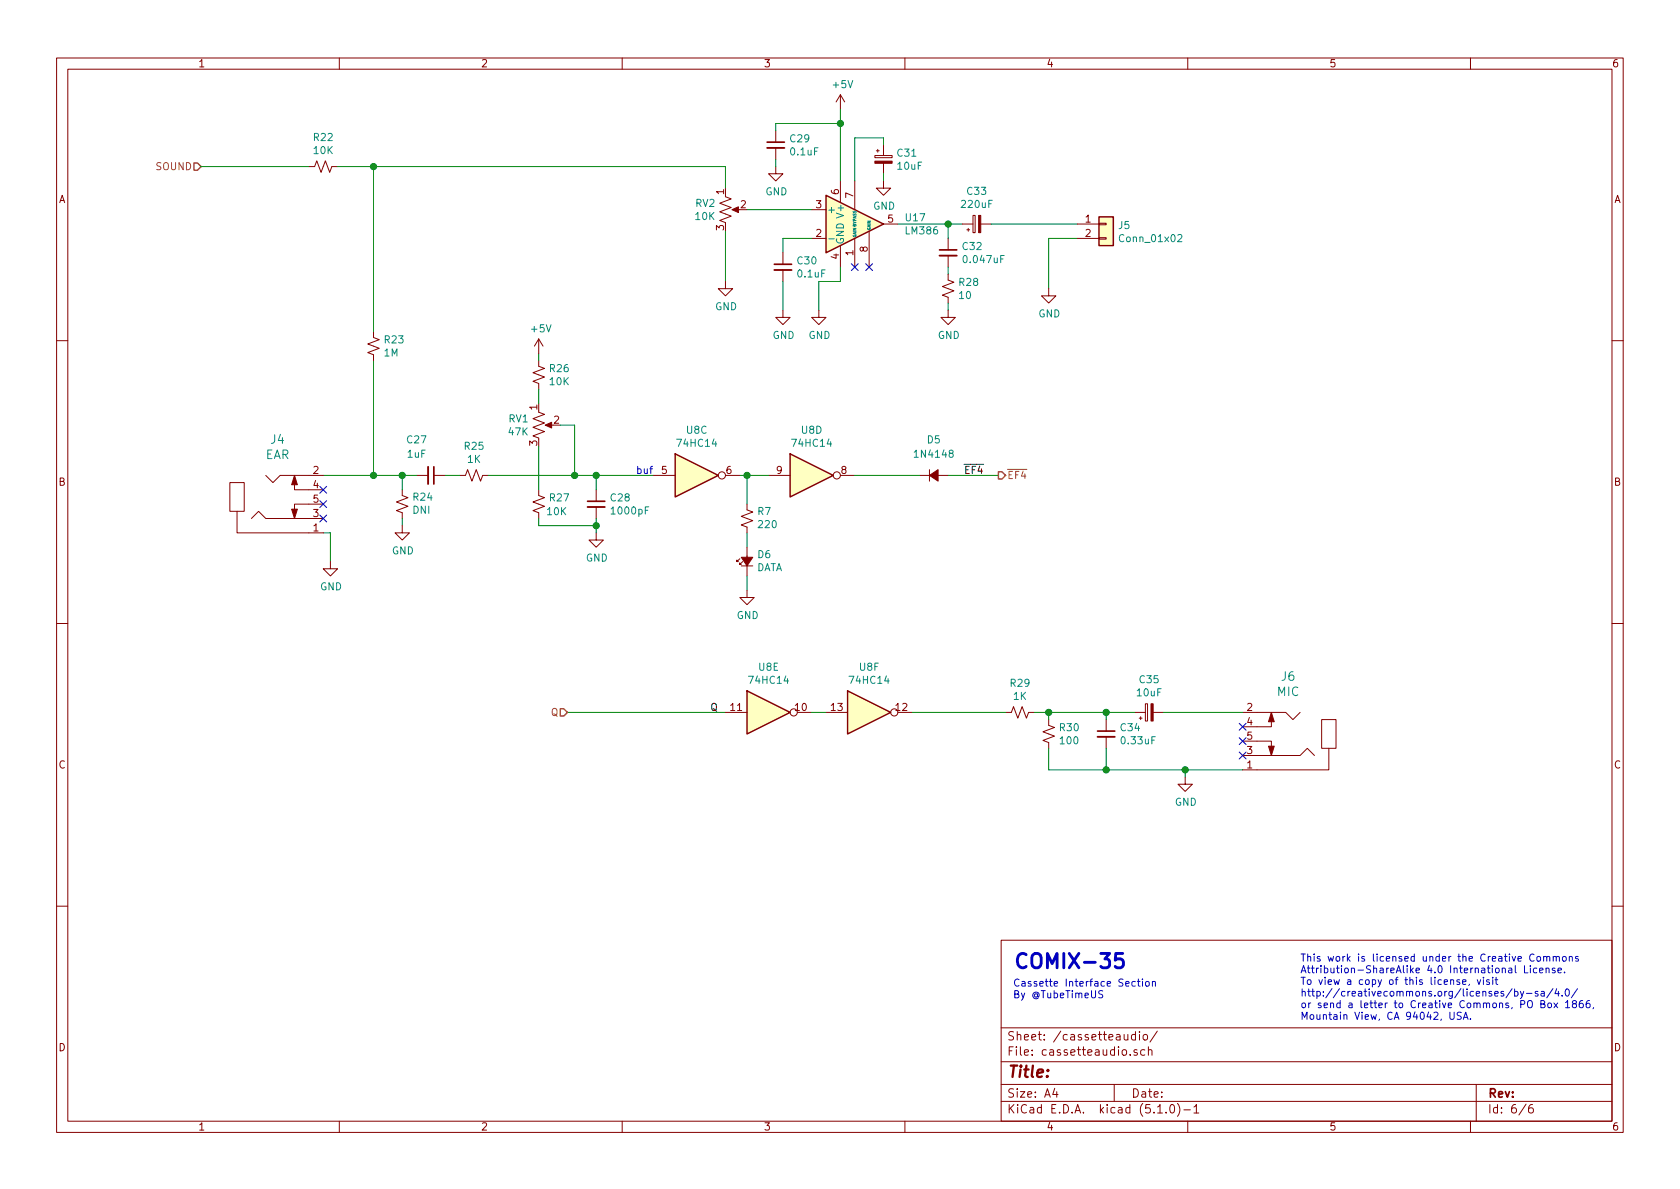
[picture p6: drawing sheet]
EESchema Schematic File Version 4
LIBS:COMIX-35-cache
EELAYER 29 0
EELAYER END
$Descr A4 11693 8268
encoding utf-8
Sheet 6 6
Title ""
Date ""
Rev ""
Comp ""
Comment1 ""
Comment2 ""
Comment3 ""
Comment4 ""
$EndDescr
Wire Wire Line
	3950 4950 5050 4950
$Comp
L Device:R_Small_US R?
U 1 1
P 7100 4950
AR Path="/69A2A67E" Ref="R?"  Part="1" 
AR Path="/69A1B94A/69A2A67E" Ref="R29"  Part="1" 
F 0 "R29" V 6895 4950 50  0000 C CNN
F 1 "1K" V 6986 4950 50  0000 C CNN
F 2 "Passive:RESA500" H 7100 4950 50  0001 C CNN
F 3 "~" H 7100 4950 50  0001 C CNN
F 4 "603-CFR-25JR-521K" H 0   0   50  0001 C CNN "Mouser"
	1    7100 4950
	0    1    1    0   
$EndComp
$Comp
L Device:C_Small C?
U 1 1
P 7700 5100
AR Path="/69A2A684" Ref="C?"  Part="1" 
AR Path="/69A1B94A/69A2A684" Ref="C34"  Part="1" 
F 0 "C34" H 7792 5146 50  0000 L CNN
F 1 "0.33uF" H 7792 5055 50  0000 L CNN
F 2 "Passive:CAPAC200" H 7700 5100 50  0001 C CNN
F 3 "~" H 7700 5100 50  0001 C CNN
F 4 "810-FG28X7R1H334KRT0" H 0   0   50  0001 C CNN "Mouser"
	1    7700 5100
	1    0    0    -1  
$EndComp
$Comp
L Device:R_Small_US R?
U 1 1
P 7300 5100
AR Path="/69A2A68A" Ref="R?"  Part="1" 
AR Path="/69A1B94A/69A2A68A" Ref="R30"  Part="1" 
F 0 "R30" H 7368 5146 50  0000 L CNN
F 1 "100" H 7368 5055 50  0000 L CNN
F 2 "Passive:RESA500" H 7300 5100 50  0001 C CNN
F 3 "~" H 7300 5100 50  0001 C CNN
F 4 "603-CFR-25JR-52100R" H 0   0   50  0001 C CNN "Mouser"
	1    7300 5100
	1    0    0    -1  
$EndComp
Wire Wire Line
	7300 5200 7300 5350
Wire Wire Line
	7300 5350 7700 5350
Wire Wire Line
	7700 5350 7700 5200
Wire Wire Line
	8250 5350 8250 5400
Connection ~ 7700 5350
$Comp
L power:GND #PWR?
U 1 1
P 8250 5400
AR Path="/69A2A695" Ref="#PWR?"  Part="1" 
AR Path="/69A1B94A/69A2A695" Ref="#PWR0151"  Part="1" 
F 0 "#PWR0151" H 8250 5150 50  0001 C CNN
F 1 "GND" H 8255 5227 50  0000 C CNN
F 2 "" H 8250 5400 50  0001 C CNN
F 3 "" H 8250 5400 50  0001 C CNN
	1    8250 5400
	1    0    0    -1  
$EndComp
Wire Wire Line
	7200 4950 7300 4950
Wire Wire Line
	7300 4950 7300 5000
Wire Wire Line
	7300 4950 7700 4950
Wire Wire Line
	7700 4950 7700 5000
Connection ~ 7300 4950
Wire Wire Line
	7900 4950 7700 4950
Connection ~ 7700 4950
Wire Wire Line
	8250 5350 7700 5350
Connection ~ 8250 5350
Text Label 5000 4950 2    50   ~ 0
Q
Text HLabel 3950 4950 0    50   Input ~ 0
Q
Wire Wire Line
	6600 3300 6950 3300
Text Label 6850 3300 2    50   ~ 0
~EF4
$Comp
L Device:C_Small C?
U 1 1
P 4150 3500
AR Path="/69A409D7" Ref="C?"  Part="1" 
AR Path="/69A1B94A/69A409D7" Ref="C28"  Part="1" 
F 0 "C28" H 4242 3546 50  0000 L CNN
F 1 "1000pF" H 4242 3455 50  0000 L CNN
F 2 "Passive:CAPAC200" H 4150 3500 50  0001 C CNN
F 3 "~" H 4150 3500 50  0001 C CNN
F 4 "810-FG28X7R1H102KNT6" H 0   0   50  0001 C CNN "Mouser"
	1    4150 3500
	1    0    0    -1  
$EndComp
$Comp
L Device:R_Small_US R?
U 1 1
P 3750 2600
AR Path="/69A409DD" Ref="R?"  Part="1" 
AR Path="/69A1B94A/69A409DD" Ref="R26"  Part="1" 
F 0 "R26" H 3818 2646 50  0000 L CNN
F 1 "10K" H 3818 2555 50  0000 L CNN
F 2 "Passive:RESA500" H 3750 2600 50  0001 C CNN
F 3 "~" H 3750 2600 50  0001 C CNN
F 4 "603-CFR-25JB-52-10K" H 0   0   50  0001 C CNN "Mouser"
	1    3750 2600
	1    0    0    -1  
$EndComp
$Comp
L Device:R_POT_US RV?
U 1 1
P 3750 2950
AR Path="/69A409E3" Ref="RV?"  Part="1" 
AR Path="/69A1B94A/69A409E3" Ref="RV1"  Part="1" 
F 0 "RV1" H 3683 2996 50  0000 R CNN
F 1 "47K" H 3683 2905 50  0000 R CNN
F 2 "Passive:PIHER_PT10_H01" H 3750 2950 50  0001 C CNN
F 3 "~" H 3750 2950 50  0001 C CNN
F 4 "531-PT10LH01473A22S" H 0   0   50  0001 C CNN "Mouser"
	1    3750 2950
	1    0    0    -1  
$EndComp
$Comp
L Device:R_Small_US R?
U 1 1
P 3750 3500
AR Path="/69A409E9" Ref="R?"  Part="1" 
AR Path="/69A1B94A/69A409E9" Ref="R27"  Part="1" 
F 0 "R27" H 3818 3546 50  0000 L CNN
F 1 "10K" H 3800 3450 50  0000 L CNN
F 2 "Passive:RESA500" H 3750 3500 50  0001 C CNN
F 3 "~" H 3750 3500 50  0001 C CNN
F 4 "603-CFR-25JB-52-10K" H 0   0   50  0001 C CNN "Mouser"
	1    3750 3500
	1    0    0    -1  
$EndComp
Wire Wire Line
	3750 3600 3750 3650
Wire Wire Line
	3750 3650 4150 3650
Wire Wire Line
	4150 3650 4150 3600
Wire Wire Line
	3750 3400 3750 3100
Wire Wire Line
	3750 2800 3750 2700
Wire Wire Line
	3750 2500 3750 2450
$Comp
L power:+5V #PWR?
U 1 1
P 3750 2450
AR Path="/69A409F5" Ref="#PWR?"  Part="1" 
AR Path="/69A1B94A/69A409F5" Ref="#PWR0152"  Part="1" 
F 0 "#PWR0152" H 3750 2300 50  0001 C CNN
F 1 "+5V" H 3765 2623 50  0000 C CNN
F 2 "" H 3750 2450 50  0001 C CNN
F 3 "" H 3750 2450 50  0001 C CNN
	1    3750 2450
	1    0    0    -1  
$EndComp
$Comp
L Device:R_Small_US R?
U 1 1
P 3300 3300
AR Path="/69A409FB" Ref="R?"  Part="1" 
AR Path="/69A1B94A/69A409FB" Ref="R25"  Part="1" 
F 0 "R25" V 3095 3300 50  0000 C CNN
F 1 "1K" V 3186 3300 50  0000 C CNN
F 2 "Passive:RESA500" H 3300 3300 50  0001 C CNN
F 3 "~" H 3300 3300 50  0001 C CNN
F 4 "603-CFR-25JR-521K" H 0   0   50  0001 C CNN "Mouser"
	1    3300 3300
	0    1    1    0   
$EndComp
$Comp
L Device:C_Small C?
U 1 1
P 3000 3300
AR Path="/69A40A01" Ref="C?"  Part="1" 
AR Path="/69A1B94A/69A40A01" Ref="C27"  Part="1" 
F 0 "C27" V 2750 3200 50  0000 C CNN
F 1 "1uF" V 2850 3200 50  0000 C CNN
F 2 "Passive:CAPAC200" H 3000 3300 50  0001 C CNN
F 3 "~" H 3000 3300 50  0001 C CNN
F 4 "810-FG24X7R1H334KNT6" H 0   0   50  0001 C CNN "Mouser"
	1    3000 3300
	0    1    1    0   
$EndComp
Wire Wire Line
	3100 3300 3200 3300
Wire Wire Line
	3400 3300 4000 3300
Text Notes 4550 3300 2    50   ~ 0
buf
Wire Wire Line
	3900 2950 4000 2950
Wire Wire Line
	4000 2950 4000 3300
Connection ~ 4000 3300
Wire Wire Line
	4000 3300 4150 3300
Wire Wire Line
	4150 3400 4150 3300
Connection ~ 4150 3300
Wire Wire Line
	4150 3300 4550 3300
Wire Wire Line
	4150 3650 4150 3700
Connection ~ 4150 3650
$Comp
L power:GND #PWR?
U 1 1
P 4150 3700
AR Path="/69A40A13" Ref="#PWR?"  Part="1" 
AR Path="/69A1B94A/69A40A13" Ref="#PWR0153"  Part="1" 
F 0 "#PWR0153" H 4150 3450 50  0001 C CNN
F 1 "GND" H 4155 3527 50  0000 C CNN
F 2 "" H 4150 3700 50  0001 C CNN
F 3 "" H 4150 3700 50  0001 C CNN
	1    4150 3700
	1    0    0    -1  
$EndComp
$Comp
L Device:R_Small_US R?
U 1 1
P 2800 3500
AR Path="/69A40A19" Ref="R?"  Part="1" 
AR Path="/69A1B94A/69A40A19" Ref="R24"  Part="1" 
F 0 "R24" H 2732 3454 50  0000 R CNN
F 1 "DNI" H 2732 3545 50  0000 R CNN
F 2 "Passive:RESA500" H 2800 3500 50  0001 C CNN
F 3 "~" H 2800 3500 50  0001 C CNN
F 4 "DNI" H 0   0   50  0001 C CNN "Mouser"
	1    2800 3500
	-1   0    0    1   
$EndComp
Wire Wire Line
	2900 3300 2800 3300
Wire Wire Line
	2800 3300 2800 3400
Wire Wire Line
	2800 3600 2800 3650
$Comp
L power:GND #PWR?
U 1 1
P 2800 3650
AR Path="/69A40A22" Ref="#PWR?"  Part="1" 
AR Path="/69A1B94A/69A40A22" Ref="#PWR0154"  Part="1" 
F 0 "#PWR0154" H 2800 3400 50  0001 C CNN
F 1 "GND" H 2805 3477 50  0000 C CNN
F 2 "" H 2800 3650 50  0001 C CNN
F 3 "" H 2800 3650 50  0001 C CNN
	1    2800 3650
	1    0    0    -1  
$EndComp
Connection ~ 2800 3300
Wire Wire Line
	2250 3300 2600 3300
Wire Wire Line
	2250 3700 2300 3700
Wire Wire Line
	2300 3700 2300 3900
$Comp
L power:GND #PWR?
U 1 1
P 2300 3900
AR Path="/69A40A32" Ref="#PWR?"  Part="1" 
AR Path="/69A1B94A/69A40A32" Ref="#PWR0155"  Part="1" 
F 0 "#PWR0155" H 2300 3650 50  0001 C CNN
F 1 "GND" H 2305 3727 50  0000 C CNN
F 2 "" H 2300 3900 50  0001 C CNN
F 3 "" H 2300 3900 50  0001 C CNN
	1    2300 3900
	1    0    0    -1  
$EndComp
Wire Wire Line
	2600 3300 2600 2500
Connection ~ 2600 3300
Wire Wire Line
	2600 3300 2800 3300
Text HLabel 6950 3300 2    50   Output ~ 0
~EF4
Text HLabel 1400 1150 0    50   Input ~ 0
SOUND
Wire Wire Line
	1400 1150 2150 1150
$Comp
L 74xx:74LS14 U?
U 3 1
P 4850 3300
AR Path="/698D75DA/6A448641" Ref="U?"  Part="2" 
AR Path="/69A1B94A/6A448641" Ref="U8"  Part="3" 
F 0 "U8" H 4850 3617 50  0000 C CNN
F 1 "74HC14" H 4850 3526 50  0000 C CNN
F 2 "Active:DIP254P762X635-14" H 4850 3300 50  0001 C CNN
F 3 "http://www.ti.com/lit/gpn/sn74LS14" H 4850 3300 50  0001 C CNN
F 4 "595-SN74HC14N" H 0   0   50  0001 C CNN "Mouser"
	3    4850 3300
	1    0    0    -1  
$EndComp
$Comp
L 74xx:74LS14 U?
U 4 1
P 5650 3300
AR Path="/698D75DA/6A448E86" Ref="U?"  Part="2" 
AR Path="/69A1B94A/6A448E86" Ref="U8"  Part="4" 
F 0 "U8" H 5650 3617 50  0000 C CNN
F 1 "74HC14" H 5650 3526 50  0000 C CNN
F 2 "Active:DIP254P762X635-14" H 5650 3300 50  0001 C CNN
F 3 "http://www.ti.com/lit/gpn/sn74LS14" H 5650 3300 50  0001 C CNN
F 4 "595-SN74HC14N" H 0   0   50  0001 C CNN "Mouser"
	4    5650 3300
	1    0    0    -1  
$EndComp
Wire Wire Line
	5150 3300 5200 3300
$Comp
L 74xx:74LS14 U?
U 5 1
P 5350 4950
AR Path="/698D75DA/6A44EC24" Ref="U?"  Part="2" 
AR Path="/69A1B94A/6A44EC24" Ref="U8"  Part="5" 
F 0 "U8" H 5350 5267 50  0000 C CNN
F 1 "74HC14" H 5350 5176 50  0000 C CNN
F 2 "Active:DIP254P762X635-14" H 5350 4950 50  0001 C CNN
F 3 "http://www.ti.com/lit/gpn/sn74LS14" H 5350 4950 50  0001 C CNN
F 4 "595-SN74HC14N" H 0   0   50  0001 C CNN "Mouser"
	5    5350 4950
	1    0    0    -1  
$EndComp
$Comp
L 74xx:74LS14 U?
U 6 1
P 6050 4950
AR Path="/698D75DA/6A44F4CD" Ref="U?"  Part="2" 
AR Path="/69A1B94A/6A44F4CD" Ref="U8"  Part="6" 
F 0 "U8" H 6050 5267 50  0000 C CNN
F 1 "74HC14" H 6050 5176 50  0000 C CNN
F 2 "Active:DIP254P762X635-14" H 6050 4950 50  0001 C CNN
F 3 "http://www.ti.com/lit/gpn/sn74LS14" H 6050 4950 50  0001 C CNN
F 4 "595-SN74HC14N" H 0   0   50  0001 C CNN "Mouser"
	6    6050 4950
	1    0    0    -1  
$EndComp
Wire Wire Line
	5650 4950 5750 4950
Wire Wire Line
	6350 4950 7000 4950
$Comp
L Amplifier_Audio:LM386 U17
U 1 1
P 5950 1550
F 0 "U17" H 6294 1596 50  0000 L CNN
F 1 "LM386" H 6294 1505 50  0000 L CNN
F 2 "Active:DIP254P762X635-8" H 6050 1650 50  0001 C CNN
F 3 "http://www.ti.com/lit/ds/symlink/lm386.pdf" H 6150 1750 50  0001 C CNN
F 4 "926-LM386N-4/NOPB" H 0   0   50  0001 C CNN "Mouser"
	1    5950 1550
	1    0    0    -1  
$EndComp
Wire Wire Line
	5650 1650 5450 1650
Wire Wire Line
	5450 1650 5450 1750
$Comp
L Device:C_Small C?
U 1 1
P 5450 1850
AR Path="/6A458DD4" Ref="C?"  Part="1" 
AR Path="/69A1B94A/6A458DD4" Ref="C30"  Part="1" 
F 0 "C30" H 5542 1896 50  0000 L CNN
F 1 "0.1uF" H 5542 1805 50  0000 L CNN
F 2 "Passive:CAPAC200" H 5450 1850 50  0001 C CNN
F 3 "~" H 5450 1850 50  0001 C CNN
F 4 "581-SA105E104M" H 0   0   50  0001 C CNN "Mouser"
	1    5450 1850
	1    0    0    -1  
$EndComp
$Comp
L Device:R_POT_US RV?
U 1 1
P 5050 1450
AR Path="/6A45989F" Ref="RV?"  Part="1" 
AR Path="/69A1B94A/6A45989F" Ref="RV2"  Part="1" 
F 0 "RV2" H 4983 1496 50  0000 R CNN
F 1 "10K" H 4983 1405 50  0000 R CNN
F 2 "Passive:PIHER_PT10_H01" H 5050 1450 50  0001 C CNN
F 3 "~" H 5050 1450 50  0001 C CNN
F 4 "531-PT10H-10K-S" H 0   0   50  0001 C CNN "Mouser"
	1    5050 1450
	1    0    0    -1  
$EndComp
Wire Wire Line
	5050 1600 5050 1950
Wire Wire Line
	5200 1450 5650 1450
Wire Wire Line
	5850 1850 5850 1950
Wire Wire Line
	5850 1950 5700 1950
Wire Wire Line
	5700 1950 5700 2150
Wire Wire Line
	5450 1950 5450 2150
NoConn ~ 5950 1850
NoConn ~ 6050 1850
Wire Wire Line
	5950 1250 5950 950 
Wire Wire Line
	5950 950  6150 950 
$Comp
L Device:CP_Small C31
U 1 1
P 6150 1100
F 0 "C31" H 6238 1146 50  0000 L CNN
F 1 "10uF" H 6238 1055 50  0000 L CNN
F 2 "Passive:CAPAE250P630X1100" H 6150 1100 50  0001 C CNN
F 3 "~" H 6150 1100 50  0001 C CNN
F 4 "667-ECA-1CM100I" H 0   0   50  0001 C CNN "Mouser"
	1    6150 1100
	1    0    0    -1  
$EndComp
Wire Wire Line
	6150 1000 6150 950 
Wire Wire Line
	6150 1200 6150 1250
$Comp
L power:GND #PWR?
U 1 1
P 5050 1950
AR Path="/6A4633B4" Ref="#PWR?"  Part="1" 
AR Path="/69A1B94A/6A4633B4" Ref="#PWR0160"  Part="1" 
F 0 "#PWR0160" H 5050 1700 50  0001 C CNN
F 1 "GND" H 5055 1777 50  0000 C CNN
F 2 "" H 5050 1950 50  0001 C CNN
F 3 "" H 5050 1950 50  0001 C CNN
	1    5050 1950
	1    0    0    -1  
$EndComp
$Comp
L power:GND #PWR?
U 1 1
P 5450 2150
AR Path="/6A463AD9" Ref="#PWR?"  Part="1" 
AR Path="/69A1B94A/6A463AD9" Ref="#PWR0161"  Part="1" 
F 0 "#PWR0161" H 5450 1900 50  0001 C CNN
F 1 "GND" H 5455 1977 50  0000 C CNN
F 2 "" H 5450 2150 50  0001 C CNN
F 3 "" H 5450 2150 50  0001 C CNN
	1    5450 2150
	1    0    0    -1  
$EndComp
$Comp
L power:GND #PWR?
U 1 1
P 5700 2150
AR Path="/6A463E9C" Ref="#PWR?"  Part="1" 
AR Path="/69A1B94A/6A463E9C" Ref="#PWR0162"  Part="1" 
F 0 "#PWR0162" H 5700 1900 50  0001 C CNN
F 1 "GND" H 5705 1977 50  0000 C CNN
F 2 "" H 5700 2150 50  0001 C CNN
F 3 "" H 5700 2150 50  0001 C CNN
	1    5700 2150
	1    0    0    -1  
$EndComp
$Comp
L power:GND #PWR?
U 1 1
P 6150 1250
AR Path="/6A4640E9" Ref="#PWR?"  Part="1" 
AR Path="/69A1B94A/6A4640E9" Ref="#PWR0163"  Part="1" 
F 0 "#PWR0163" H 6150 1000 50  0001 C CNN
F 1 "GND" H 6155 1077 50  0000 C CNN
F 2 "" H 6150 1250 50  0001 C CNN
F 3 "" H 6150 1250 50  0001 C CNN
	1    6150 1250
	1    0    0    -1  
$EndComp
Wire Wire Line
	5850 1250 5850 850 
$Comp
L Device:C_Small C?
U 1 1
P 5400 1000
AR Path="/6A4659EA" Ref="C?"  Part="1" 
AR Path="/69A1B94A/6A4659EA" Ref="C29"  Part="1" 
F 0 "C29" H 5492 1046 50  0000 L CNN
F 1 "0.1uF" H 5492 955 50  0000 L CNN
F 2 "Passive:CAPAC200" H 5400 1000 50  0001 C CNN
F 3 "~" H 5400 1000 50  0001 C CNN
F 4 "581-SA105E104M" H 0   0   50  0001 C CNN "Mouser"
	1    5400 1000
	1    0    0    -1  
$EndComp
$Comp
L power:GND #PWR?
U 1 1
P 5400 1150
AR Path="/6A465D7E" Ref="#PWR?"  Part="1" 
AR Path="/69A1B94A/6A465D7E" Ref="#PWR0164"  Part="1" 
F 0 "#PWR0164" H 5400 900 50  0001 C CNN
F 1 "GND" H 5405 977 50  0000 C CNN
F 2 "" H 5400 1150 50  0001 C CNN
F 3 "" H 5400 1150 50  0001 C CNN
	1    5400 1150
	1    0    0    -1  
$EndComp
Wire Wire Line
	5400 1100 5400 1150
Wire Wire Line
	5400 900  5400 850 
Wire Wire Line
	5400 850  5850 850 
Wire Wire Line
	5850 750  5850 850 
Connection ~ 5850 850 
Wire Wire Line
	6250 1550 6600 1550
$Comp
L Device:C_Small C?
U 1 1
P 6600 1750
AR Path="/6A46AEE5" Ref="C?"  Part="1" 
AR Path="/69A1B94A/6A46AEE5" Ref="C32"  Part="1" 
F 0 "C32" H 6692 1796 50  0000 L CNN
F 1 "0.047uF" H 6692 1705 50  0000 L CNN
F 2 "Passive:CAPAC200" H 6600 1750 50  0001 C CNN
F 3 "~" H 6600 1750 50  0001 C CNN
F 4 "810-FA28X7R1H47300" H 0   0   50  0001 C CNN "Mouser"
	1    6600 1750
	1    0    0    -1  
$EndComp
$Comp
L Device:R_Small_US R?
U 1 1
P 6600 2000
AR Path="/6A46B9FF" Ref="R?"  Part="1" 
AR Path="/69A1B94A/6A46B9FF" Ref="R28"  Part="1" 
F 0 "R28" H 6668 2046 50  0000 L CNN
F 1 "10" H 6668 1955 50  0000 L CNN
F 2 "Passive:RESA500" H 6600 2000 50  0001 C CNN
F 3 "~" H 6600 2000 50  0001 C CNN
F 4 "603-CFR-25JR-5210R" H 0   0   50  0001 C CNN "Mouser"
	1    6600 2000
	1    0    0    -1  
$EndComp
Wire Wire Line
	6600 1850 6600 1900
Wire Wire Line
	6600 2100 6600 2150
$Comp
L power:GND #PWR?
U 1 1
P 6600 2150
AR Path="/6A46E96E" Ref="#PWR?"  Part="1" 
AR Path="/69A1B94A/6A46E96E" Ref="#PWR0165"  Part="1" 
F 0 "#PWR0165" H 6600 1900 50  0001 C CNN
F 1 "GND" H 6605 1977 50  0000 C CNN
F 2 "" H 6600 2150 50  0001 C CNN
F 3 "" H 6600 2150 50  0001 C CNN
	1    6600 2150
	1    0    0    -1  
$EndComp
Wire Wire Line
	6600 1650 6600 1550
Connection ~ 6600 1550
Wire Wire Line
	6600 1550 6700 1550
$Comp
L Device:CP_Small C33
U 1 1
P 6800 1550
F 0 "C33" V 7025 1550 50  0000 C CNN
F 1 "220uF" V 6934 1550 50  0000 C CNN
F 2 "Passive:CAPAE250P630X1100" H 6800 1550 50  0001 C CNN
F 3 "~" H 6800 1550 50  0001 C CNN
F 4 "647-UVY1E221MED1TD" H 0   0   50  0001 C CNN "Mouser"
	1    6800 1550
	0    -1   -1   0   
$EndComp
Wire Wire Line
	6900 1550 7500 1550
Wire Wire Line
	7500 1650 7300 1650
Wire Wire Line
	7300 1650 7300 2000
$Comp
L Connector_Generic:Conn_01x02 J5
U 1 1
P 7700 1550
F 0 "J5" H 7780 1542 50  0000 L CNN
F 1 "Conn_01x02" H 7780 1451 50  0000 L CNN
F 2 "Pin_Headers:Pin_Header_Straight_1x02_Pitch2.54mm" H 7700 1550 50  0001 C CNN
F 3 "~" H 7700 1550 50  0001 C CNN
	1    7700 1550
	1    0    0    -1  
$EndComp
$Comp
L power:GND #PWR?
U 1 1
P 7300 2000
AR Path="/6A475A4E" Ref="#PWR?"  Part="1" 
AR Path="/69A1B94A/6A475A4E" Ref="#PWR0166"  Part="1" 
F 0 "#PWR0166" H 7300 1750 50  0001 C CNN
F 1 "GND" H 7305 1827 50  0000 C CNN
F 2 "" H 7300 2000 50  0001 C CNN
F 3 "" H 7300 2000 50  0001 C CNN
	1    7300 2000
	1    0    0    -1  
$EndComp
$Comp
L Device:R_Small_US R?
U 1 1
P 2250 1150
AR Path="/6A478E0B" Ref="R?"  Part="1" 
AR Path="/69A1B94A/6A478E0B" Ref="R22"  Part="1" 
F 0 "R22" V 2045 1150 50  0000 C CNN
F 1 "10K" V 2136 1150 50  0000 C CNN
F 2 "Passive:RESA500" H 2250 1150 50  0001 C CNN
F 3 "~" H 2250 1150 50  0001 C CNN
F 4 "603-CFR-25JB-52-10K" H 0   0   50  0001 C CNN "Mouser"
	1    2250 1150
	0    1    1    0   
$EndComp
$Comp
L Device:R_Small_US R?
U 1 1
P 2600 2400
AR Path="/6A47AC94" Ref="R?"  Part="1" 
AR Path="/69A1B94A/6A47AC94" Ref="R23"  Part="1" 
F 0 "R23" H 2668 2446 50  0000 L CNN
F 1 "1M" H 2668 2355 50  0000 L CNN
F 2 "Passive:RESA500" H 2600 2400 50  0001 C CNN
F 3 "~" H 2600 2400 50  0001 C CNN
F 4 "603-CFR-25JR-521M" H 0   0   50  0001 C CNN "Mouser"
	1    2600 2400
	1    0    0    -1  
$EndComp
Wire Wire Line
	2600 2300 2600 1150
Wire Wire Line
	2600 1150 2350 1150
Wire Wire Line
	2600 1150 5050 1150
Wire Wire Line
	5050 1150 5050 1300
Connection ~ 2600 1150
$Comp
L power:+5V #PWR0167
U 1 1
P 5850 750
F 0 "#PWR0167" H 5850 600 50  0001 C CNN
F 1 "+5V" H 5865 923 50  0000 C CNN
F 2 "" H 5850 750 50  0001 C CNN
F 3 "" H 5850 750 50  0001 C CNN
	1    5850 750 
	1    0    0    -1  
$EndComp
$Comp
L Device:CP_Small C35
U 1 1
P 8000 4950
F 0 "C35" V 8225 4950 50  0000 C CNN
F 1 "10uF" V 8134 4950 50  0000 C CNN
F 2 "Passive:CAPAE250P630X1100" H 8000 4950 50  0001 C CNN
F 3 "~" H 8000 4950 50  0001 C CNN
F 4 "667-ECA-1CM100I" H 0   0   50  0001 C CNN "Mouser"
	1    8000 4950
	0    -1   -1   0   
$EndComp
$Comp
L connectors:SJ1-353XN J6
U 1 1
P 8750 5450
F 0 "J6" H 8967 4703 60  0000 C CNN
F 1 "MIC" H 8967 4809 60  0000 C CNN
F 2 "Conn:CUI_SJ1-353XN" H 9328 5022 60  0001 L CNN
F 3 "" H 8750 5450 60  0000 C CNN
F 4 "490-SJ1-3533NG" H 0   0   50  0001 C CNN "Mouser"
	1    8750 5450
	1    0    0    1   
$EndComp
Wire Wire Line
	8100 4950 8650 4950
Wire Wire Line
	8250 5350 8650 5350
NoConn ~ 8650 5050
NoConn ~ 8650 5150
NoConn ~ 8650 5250
$Comp
L connectors:SJ1-353XN J4
U 1 1
P 2150 3800
F 0 "J4" H 2367 3053 60  0000 C CNN
F 1 "EAR" H 2367 3159 60  0000 C CNN
F 2 "Conn:CUI_SJ1-353XN" H 2728 3372 60  0001 L CNN
F 3 "" H 2150 3800 60  0000 C CNN
F 4 "490-SJ1-3533NG" H 0   0   50  0001 C CNN "Mouser"
	1    2150 3800
	-1   0    0    1   
$EndComp
NoConn ~ 2250 3400
NoConn ~ 2250 3500
NoConn ~ 2250 3600
$Comp
L Device:D_Small_ALT D?
U 1 1
P 6500 3300
AR Path="/6BE56C80" Ref="D?"  Part="1" 
AR Path="/698D75DA/6BE56C80" Ref="D?"  Part="1" 
AR Path="/69A1B94A/6BE56C80" Ref="D5"  Part="1" 
F 0 "D5" H 6500 3550 50  0000 C CNN
F 1 "1N4148" H 6500 3450 50  0000 C CNN
F 2 "Passive:DIOA500" V 6500 3300 50  0001 C CNN
F 3 "~" V 6500 3300 50  0001 C CNN
F 4 "512-1N4148" H 0   0   50  0001 C CNN "Mouser"
	1    6500 3300
	1    0    0    -1  
$EndComp
Wire Wire Line
	6400 3300 5950 3300
$Comp
L Device:R_Small_US R?
U 1 1
P 5200 3600
AR Path="/5F1B2CFF" Ref="R?"  Part="1" 
AR Path="/698D75DA/5F1B2CFF" Ref="R?"  Part="1" 
AR Path="/69A1B94A/5F1B2CFF" Ref="R7"  Part="1" 
F 0 "R7" H 5132 3554 50  0000 R CNN
F 1 "220" H 5132 3645 50  0000 R CNN
F 2 "Passive:RESA500" H 5200 3600 50  0001 C CNN
F 3 "~" H 5200 3600 50  0001 C CNN
F 4 "603-CFR-25JR-52220R" H 0   0   50  0001 C CNN "Mouser"
	1    5200 3600
	-1   0    0    1   
$EndComp
$Comp
L power:GND #PWR?
U 1 1
P 5200 4100
AR Path="/5F1B2D05" Ref="#PWR?"  Part="1" 
AR Path="/69A1B94A/5F1B2D05" Ref="#PWR032"  Part="1" 
F 0 "#PWR032" H 5200 3850 50  0001 C CNN
F 1 "GND" H 5205 3927 50  0000 C CNN
F 2 "" H 5200 4100 50  0001 C CNN
F 3 "" H 5200 4100 50  0001 C CNN
	1    5200 4100
	1    0    0    -1  
$EndComp
$Comp
L Device:LED_Small_ALT D?
U 1 1
P 5200 3900
AR Path="/5F1B2D0B" Ref="D?"  Part="1" 
AR Path="/69A1B94A/5F1B2D0B" Ref="D6"  Part="1" 
F 0 "D6" V 5246 3832 50  0000 R CNN
F 1 "DATA" V 5155 3832 50  0000 R CNN
F 2 "LEDs:LED_D5.0mm" V 5200 3900 50  0001 C CNN
F 3 "~" V 5200 3900 50  0001 C CNN
F 4 "859-LTL-4213" H 0   0   50  0001 C CNN "Mouser"
	1    5200 3900
	0    -1   -1   0   
$EndComp
Wire Wire Line
	5200 3700 5200 3800
Wire Wire Line
	5200 4000 5200 4100
Wire Wire Line
	5200 3500 5200 3300
Connection ~ 5200 3300
Wire Wire Line
	5200 3300 5350 3300
Text Notes 9050 7100 0    50   ~ 0
This work is licensed under the Creative Commons\nAttribution-ShareAlike 4.0 International License.\nTo view a copy of this license, visit \nhttp://creativecommons.org/licenses/by-sa/4.0/\nor send a letter to Creative Commons, PO Box 1866,\nMountain View, CA 94042, USA.
Text Notes 7050 6750 0    100  ~ 20
COMIX-35
Text Notes 7050 6950 0    50   ~ 0
Cassette Interface Section\nBy @TubeTimeUS
$EndSCHEMATC
